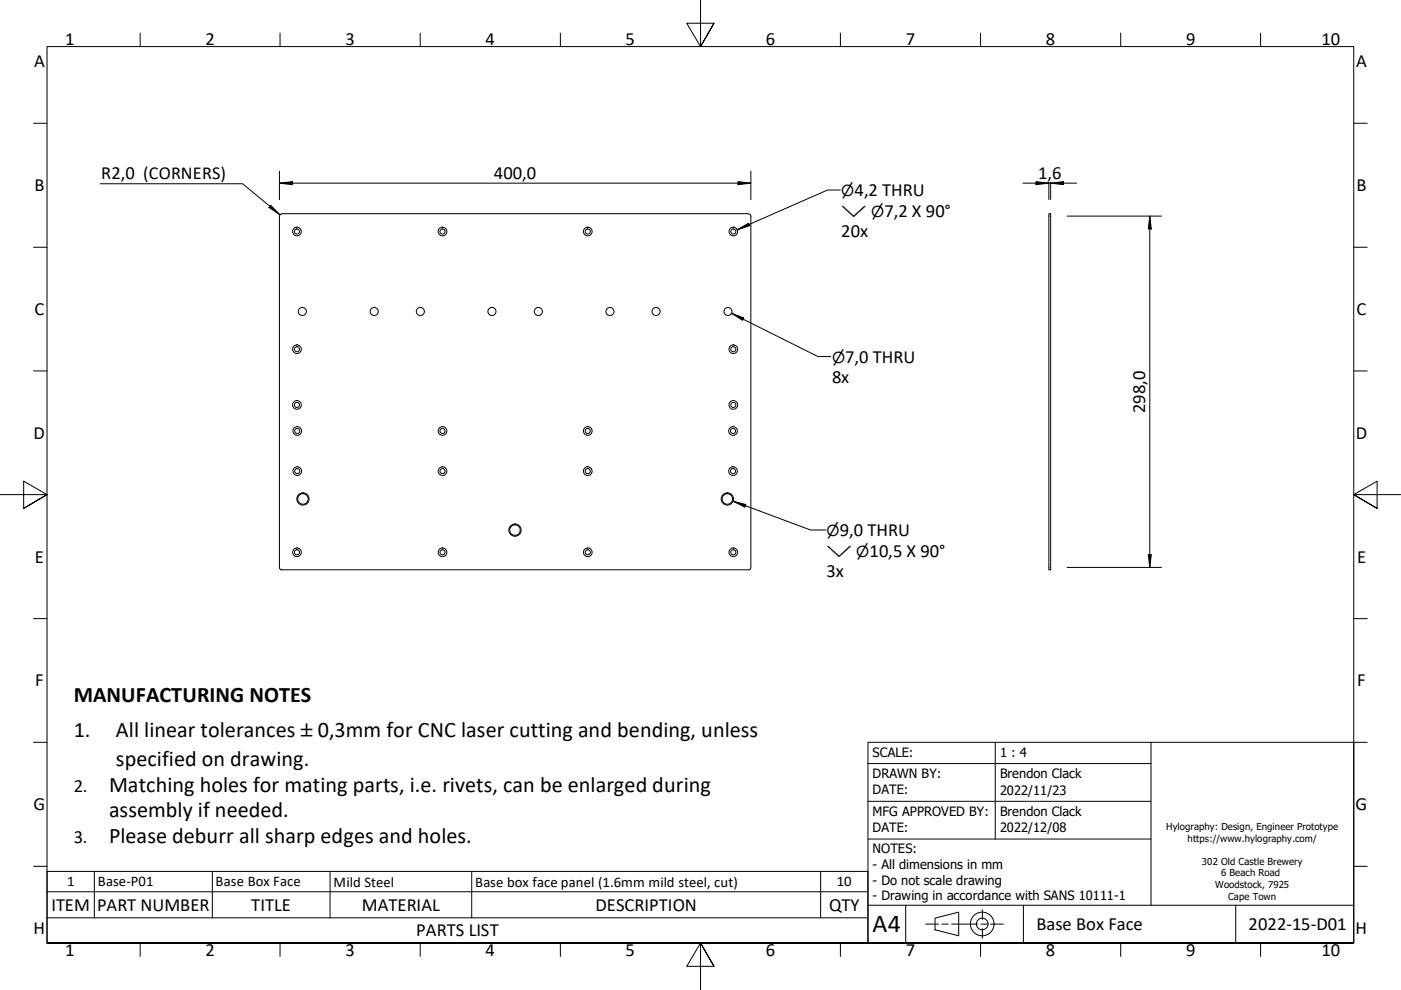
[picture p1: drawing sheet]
<svg xmlns="http://www.w3.org/2000/svg" width="297mm" height="210mm" viewBox="0 0 297 210" stroke-linecap="round" stroke-linejoin="round" font-family="sans-serif">
<!-- layer: Visible (Hylo) -->
<g fill="none" stroke="#000" stroke-width=".21">
<path d="M59.2 45.8v74.5l.1 .3 .4 .2M59.7 45.3h99M59.7 45.4l-.4 .2-.1 .3M158.7 45.4l.4 .2 .1 .3M159.2 45.8v74.5l-.2 .4-99.3 .1M222.4 45.3h.4v75.5h-.4z"/>
<circle cx="63" cy="49.1" r=".92"/>
<circle cx="63" cy="49.1" r=".54"/>
<circle cx="93.8" cy="49.1" r=".92"/>
<circle cx="93.8" cy="49.1" r=".54"/>
<circle cx="124.6" cy="49.1" r=".92"/>
<circle cx="124.6" cy="49.1" r=".54"/>
<circle cx="155.5" cy="49.1" r=".92"/>
<circle cx="155.5" cy="49.1" r=".54"/>
<circle cx="63" cy="74" r=".92"/>
<circle cx="63" cy="74" r=".54"/>
<circle cx="64.1" cy="66" r=".86"/>
<circle cx="79.3" cy="66" r=".86"/>
<circle cx="89.1" cy="66" r=".86"/>
<circle cx="104.3" cy="66" r=".86"/>
<circle cx="114.1" cy="66" r=".86"/>
<circle cx="129.3" cy="66" r=".86"/>
<circle cx="139.1" cy="66" r=".86"/>
<circle cx="154.3" cy="66" r=".86"/>
<circle cx="155.5" cy="74" r=".92"/>
<circle cx="155.5" cy="74" r=".54"/>
<circle cx="63" cy="85.9" r=".92"/>
<circle cx="63" cy="85.9" r=".54"/>
<circle cx="63" cy="91.4" r=".92"/>
<circle cx="63" cy="99.9" r=".92"/>
<circle cx="63" cy="91.4" r=".54"/>
<circle cx="63" cy="99.9" r=".54"/>
<circle cx="93.8" cy="99.9" r=".92"/>
<circle cx="93.8" cy="91.4" r=".92"/>
<circle cx="93.8" cy="99.9" r=".54"/>
<circle cx="93.8" cy="91.4" r=".54"/>
<circle cx="124.6" cy="99.9" r=".92"/>
<circle cx="124.6" cy="91.4" r=".92"/>
<circle cx="124.6" cy="99.9" r=".54"/>
<circle cx="124.6" cy="91.4" r=".54"/>
<circle cx="155.4" cy="99.9" r=".92"/>
<circle cx="155.4" cy="91.4" r=".92"/>
<circle cx="155.4" cy="91.4" r=".54"/>
<circle cx="155.4" cy="99.9" r=".54"/>
<circle cx="155.5" cy="85.9" r=".92"/>
<circle cx="155.5" cy="85.9" r=".54"/>
<circle cx="63" cy="117.1" r=".92"/>
<circle cx="63" cy="117.1" r=".54"/>
<circle cx="64.2" cy="105.8" r="1.3"/>
<circle cx="64.2" cy="105.8" r="1.11"/>
<circle cx="93.8" cy="117.1" r=".92"/>
<circle cx="93.8" cy="117.1" r=".54"/>
<circle cx="109.2" cy="112.4" r="1.3"/>
<circle cx="109.2" cy="112.4" r="1.11"/>
<circle cx="124.6" cy="117.1" r=".92"/>
<circle cx="124.6" cy="117.1" r=".54"/>
<circle cx="154.2" cy="105.8" r="1.3"/>
<circle cx="154.2" cy="105.8" r="1.11"/>
<circle cx="155.5" cy="117.1" r=".92"/>
<circle cx="155.5" cy="117.1" r=".54"/>
</g>
<!-- layer: Symbol (Hylo) -->
<g fill="none" stroke="#000" stroke-width=".21">
<path d="M156.3 48.7l2.4-1.4 .2 .6zM178.2 40.3h-2.7l-19.2 8.4M155.1 66.4l2.6 1-.3 .5zM155.1 66.4l18.3 9.2h2.7M155.4 106.3l2.7 .7-.2 .5zM155.4 106.3l16.4 6.1h3.3M10 189.1h174v-4.3h-174v9.8M10 194.6v5.3h174v-5.3M20 184.8v9.8M45 184.8v9.8M70 184.8v9.8M100 184.8v9.8"/>
<path d="M174 184.8v9.8M184 189.1v5.5h-174"/>
</g>
<!-- layer: Border (Hylo) -->
<g fill="none" stroke="#000" stroke-width=".21">
<path d="M148.5 -.1v10l-2.9-5h5.8l-2.9 5 2.9-5M29.7 7v2.9M59.4 7v2.9M89.1 7v2.9M118.8 7v2.9M178.2 7v2.9M207.9 7v2.9M237.6 7v2.9M267.3 7v2.9M7.1 26.1h2.9M287 26.1h2.9M7.1 52.4h2.9"/>
<path d="M287 52.4h2.9M7.1 78.6h2.9M287 78.6h2.9M0 104.9h10l-5-2.9v5.8l5-2.9-5 2.9M297 104.9h-10l5-2.9v5.8l-5-2.9 5 2.9M7.1 131.2h2.9M287 131.2h2.9M7.1 157.4h2.9M287 157.4h2.9M7.1 183.7h2.9M10 199.9v-190h277v190h-277h277M29.7 199.9v2.9"/>
<path d="M59.4 199.9v2.9M89.1 199.9v2.9M118.8 199.9v2.9M178.2 199.9v2.9M207.9 199.9v2.9M237.6 199.9v2.9M267.3 199.9v2.9M287 183.7h2.9M151.4 204.9l-2.9-5 2.9 5h-5.8l2.9-5v10"/>
</g>
<!-- layer: Title (Hylo) -->
<g fill="none" stroke="#000" stroke-width=".21">
<path d="M184 157.4h103v42.5h-103zM211 157.4v20.5M244 157.4v34.5M184 177.9h60M184 169.9h60M184 161.9h60M184 191.9h103M192 191.9v8M196.3 195.9h2.7M198.2 194.7l5.1-1.3v5l-5.1-1.3zM199.7 195.9h1.3M201.7 195.9h5.6"/>
<path d="M208 195.9h1.3M208.3 192.9v2M208.3 196.9v2M210 195.9h2.7M217 191.9v8M262 191.9v8"/>
<circle cx="208.2" cy="195.9" r="2.51"/>
<circle cx="208.2" cy="195.9" r="1.24"/>
</g>
<!-- layer: Dimension (Hylo) -->
<g fill="none" stroke="#000" stroke-width=".21">
<path d="M21.3 39h30.1l7.9 6.5M59.2 38.8l2.8-.3v.7zM59.2 38.8h100M59.2 36.3v6M156.5 38.5l2.7 .3-2.7 .4zM159.2 36.3v6M216.9 38.8h11.4M219.6 38.5l2.8 .3-2.8 .4zM222.4 38.6v3.7M222.8 38.8l2.7-.3v.7zM222.8 38.6v3.7M57.4 43.5l1.9 2-2.3-1.5z"/>
<path d="M226.3 45.8h20M243.8 45.8l.3 2.7h-.6zM243.8 45.8v74.5M243.5 117.6h.6l-.3 2.7zM226.3 120.3h20"/>
</g>
<g fill="#000">
<path d="M59.2 38.8l2.8-.3v.7z" fill-rule="evenodd"/>
<path d="M156.5 38.5l2.7 .3-2.7 .4z" fill-rule="evenodd"/>
<path d="M219.6 38.5l2.8 .3-2.8 .4z" fill-rule="evenodd"/>
<path d="M222.8 38.8l2.7-.3v.7z" fill-rule="evenodd"/>
<path d="M57.4 43.5l1.9 2-2.3-1.5z" fill-rule="evenodd"/>
<path d="M243.8 45.8l.3 2.7h-.6z" fill-rule="evenodd"/>
<path d="M243.5 117.6h.6l-.3 2.7z" fill-rule="evenodd"/>
</g>
<!-- layer: Symbol (Hylo) -->
<g fill="#000">
<path d="M156.3 48.7l2.4-1.4 .2 .6z" fill-rule="evenodd"/>
<path d="M155.1 66.4l2.6 1-.3 .5z" fill-rule="evenodd"/>
<path d="M155.4 106.3l2.7 .7-.2 .5z" fill-rule="evenodd"/>
</g>
<text font-size="5.5" x="185" y="197.6">A4</text>
<g font-size="4.7">
<text x="15.6" y="148.9">MANUFACTURING NOTES</text>
<text x="15.6" y="156.2">1.</text>
<text x="24.6" y="156.2">All linear tolerances</text>
<text x="67.4" y="156.2">0,3mm for CNC laser cutting and bending, unless</text>
<text x="23.1" y="167.9">Matching holes for mating parts, i.e. rivets, can be enlarged during</text>
<text x="24.6" y="162.5">specified on drawing.</text>
<text x="23.1" y="173.3">assembly if needed.</text>
<text x="23.1" y="178.7">Please deburr all sharp edges and holes.</text>
</g>
<g font-size="3.9">
<text x="13.8" y="9.5">1</text>
<text x="43.6" y="9.5">2</text>
<text x="73.3" y="9.5">3</text>
<text x="102.9" y="9.5">4</text>
<text x="132.7" y="9.5">5</text>
<text x="162.4" y="9.5">6</text>
<text x="192" y="9.5">7</text>
<text x="221.7" y="9.5">8</text>
<text x="251.5" y="9.5">9</text>
<text x="280.2" y="9.5">10</text>
<text x="7.2" y="14.3">A</text>
<text x="287.5" y="14.3">A</text>
<text x="7.3" y="40.5">B</text>
<text x="21.5" y="37.9">R2,0 (CORNERS)</text>
<text x="104.7" y="37.9">400,0</text>
<text x="181.2" y="41.6">4,2 THRU</text>
<text x="220.1" y="37.9">1,6</text>
<text x="287.6" y="40.5">B</text>
<text x="187.5" y="45.9">7,2 X 90°</text>
<text x="178.4" y="50.3">20x</text>
<text x="7.3" y="66.8">C</text>
<text x="287.6" y="66.8">C</text>
<text x="179.2" y="76.9">7,0 THRU</text>
<text x="176.4" y="81.3">8x</text>
<text x="242.8" y="87.5" transform="rotate(-90 242.8 87.5)">298,0</text>
<text x="7.1" y="93">D</text>
<text x="287.5" y="93">D</text>
<text x="178.1" y="113.6">9,0 THRU</text>
<text x="7.4" y="119.3">E</text>
<text x="184.3" y="118">10,5 X 90°</text>
<text x="287.7" y="119.3">E</text>
<text x="175.3" y="122.3">3x</text>
<text x="7.4" y="145.5">F</text>
<text x="287.7" y="145.5">F</text>
<text x="63.8" y="156.2">±</text>
<text x="15.6" y="167.9">2.</text>
<text x="7.1" y="171.8">G</text>
<text x="287.4" y="171.8">G</text>
<text x="15.6" y="178.7">3.</text>
<text x="10.9" y="193.1">ITEM</text>
<text x="20.6" y="193.1">PART NUMBER</text>
<text x="53.3" y="193.1">TITLE</text>
<text x="76.7" y="193.1">MATERIAL</text>
<text x="126.2" y="193.1">DESCRIPTION</text>
<text x="175.8" y="193.1">QTY</text>
<text x="219.8" y="197.1">Base Box Face</text>
<text x="264.7" y="197.2">2022-15-D01</text>
<text x="7.1" y="198">H</text>
<text x="13.8" y="202.8">1</text>
<text x="43.6" y="202.8">2</text>
<text x="73.3" y="202.8">3</text>
<text x="88.3" y="198.5">PARTS LIST</text>
<text x="102.9" y="202.8">4</text>
<text x="132.7" y="202.8">5</text>
<text x="162.4" y="202.8">6</text>
<text x="192" y="202.8">7</text>
<text x="221.7" y="202.8">8</text>
<text x="251.5" y="202.8">9</text>
<text x="280.2" y="202.8">10</text>
<text x="287.4" y="198">H</text>
</g>
<g font-size="3.2">
<text x="178.4" y="41.6">⌀</text>
<text x="178.4" y="45.9">⌵ ⌀</text>
<text x="176.4" y="76.9">⌀</text>
<text x="175.3" y="113.6">⌀</text>
<text x="175.3" y="118">⌵ ⌀</text>
</g>
<g font-size="3.1">
<text x="14.2" y="187.9">1</text>
<text x="20.8" y="187.9">Base-P01</text>
<text x="45.7" y="187.9">Base Box Face</text>
<text x="70.7" y="188">Mild Steel</text>
<text x="100.8" y="188">Base box face panel (1.6mm mild steel, cut)</text>
<text x="177.4" y="187.9">10</text>
</g>
<g font-size="2.7">
<text x="185" y="160.4">SCALE:</text>
<text x="212" y="160.4">1 : 4</text>
<text x="185" y="164.9">DRAWN BY:</text>
<text x="212" y="165">Brendon Clack</text>
<text x="185" y="168.4">DATE:</text>
<text x="185" y="172.9">MFG APPROVED BY:</text>
<text x="212" y="173">Brendon Clack</text>
<text x="212" y="168.5">2022/11/23</text>
<text x="185" y="176.4">DATE:</text>
<text x="212" y="176.5">2022/12/08</text>
<text x="185" y="180.9">NOTES:</text>
<text x="185" y="184.2">- All dimensions in mm</text>
<text x="185" y="187.6">- Do not scale drawing</text>
<text x="185" y="190.9">- Drawing in accordance with SANS 10111-1</text>
</g>
<g font-size="2">
<text x="247.3" y="176">Hylography: Design, Engineer Prototype</text>
<text x="251.8" y="178.5">https://www.hylography.com/</text>
<text x="254.8" y="183.4">302 Old Castle Brewery</text>
<text x="258.9" y="185.8">6 Beach Road</text>
<text x="257.6" y="188.3">Woodstock, 7925</text>
<text x="260.4" y="190.8">Cape Town</text>
</g>
</svg>
